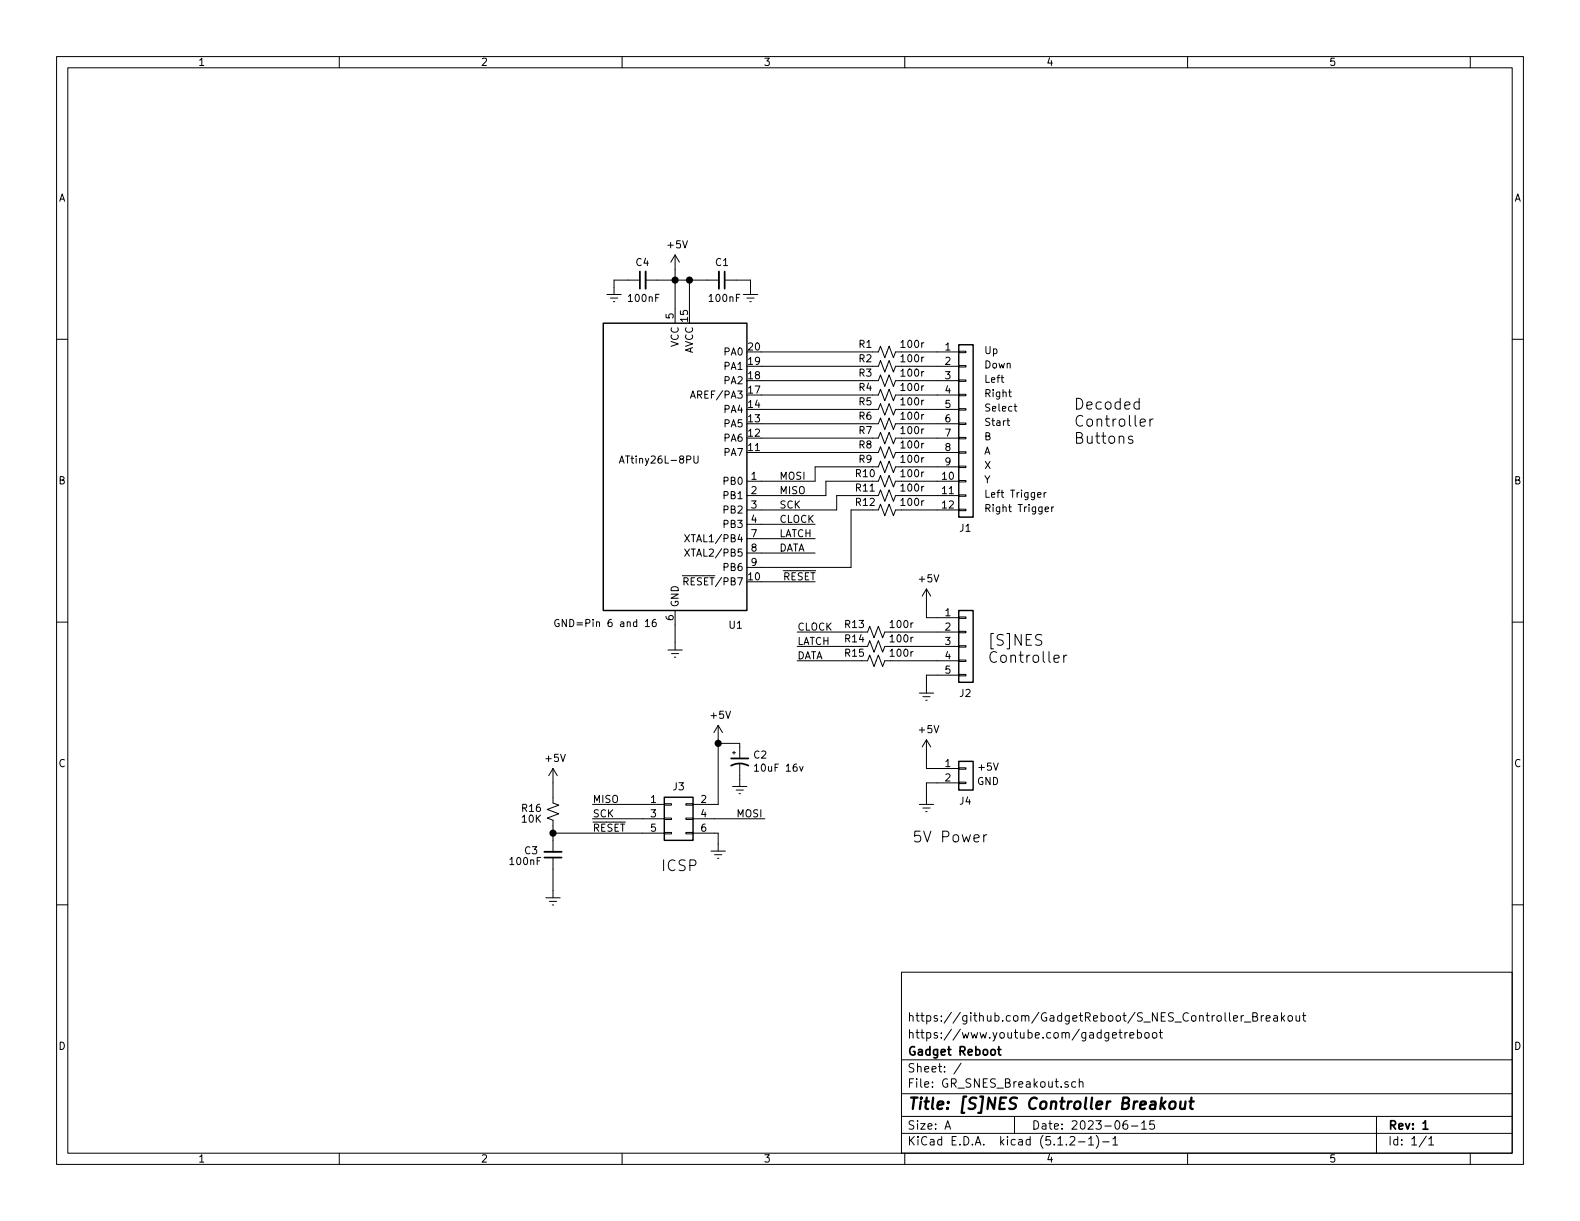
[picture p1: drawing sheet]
EESchema Schematic File Version 4
LIBS:GR_SNES_Breakout-cache
EELAYER 29 0
EELAYER END
$Descr A 11000 8500
encoding utf-8
Sheet 1 1
Title "[S]NES Controller Breakout"
Date "2023-06-15"
Rev "1"
Comp "Gadget Reboot"
Comment1 "https://www.youtube.com/gadgetreboot"
Comment2 "https://github.com/GadgetReboot/S_NES_Controller_Breakout"
Comment3 ""
Comment4 ""
$EndDescr
Text Notes 6875 4625 0    75   ~ 0
[S]NES \nController
$Comp
L MCU_Microchip_ATtiny:ATtiny26L-8PU U1
U 1 1
P 4700 3250
F 0 "U1" H 5175 2150 50  0000 R CNN
F 1 "ATtiny26L-8PU" H 4875 3300 50  0000 R CNN
F 2 "Package_DIP:DIP-20_W7.62mm" H 4700 3250 50  0001 C CIN
F 3 "http://ww1.microchip.com/downloads/en/DeviceDoc/doc1477.pdf" H 4700 3250 50  0001 C CNN
	1    4700 3250
	1    0    0    -1  
$EndComp
$Comp
L Connector_Generic:Conn_02x03_Odd_Even J3
U 1 1
P 4675 5700
F 0 "J3" H 4725 5925 50  0000 C CNN
F 1 "Conn_02x03_Odd_Even" H 4725 5926 50  0001 C CNN
F 2 "Connector_PinHeader_2.54mm:PinHeader_2x03_P2.54mm_Vertical" H 4675 5700 50  0001 C CNN
F 3 "~" H 4675 5700 50  0001 C CNN
	1    4675 5700
	1    0    0    -1  
$EndComp
$Comp
L power:+5V #PWR06
U 1 1
P 5000 5150
F 0 "#PWR06" H 5000 5000 50  0001 C CNN
F 1 "+5V" H 5015 5323 50  0000 C CNN
F 2 "" H 5000 5150 50  0001 C CNN
F 3 "" H 5000 5150 50  0001 C CNN
	1    5000 5150
	1    0    0    -1  
$EndComp
Wire Wire Line
	4475 5600 4125 5600
Wire Wire Line
	4475 5700 4125 5700
Wire Wire Line
	5325 5700 4975 5700
Text Label 4125 5600 0    50   ~ 0
MISO
Text Label 4125 5700 0    50   ~ 0
SCK
Text Label 4125 5800 0    50   ~ 0
~RESET
Text Label 5125 5700 0    50   ~ 0
MOSI
$Comp
L power:GNDREF #PWR08
U 1 1
P 5000 5875
F 0 "#PWR08" H 5000 5625 50  0001 C CNN
F 1 "GNDREF" H 5250 5600 50  0001 C CNN
F 2 "" H 5000 5875 50  0001 C CNN
F 3 "" H 5000 5875 50  0001 C CNN
	1    5000 5875
	-1   0    0    -1  
$EndComp
Wire Wire Line
	4975 5600 5000 5600
Wire Wire Line
	5000 5600 5000 5175
Wire Wire Line
	4975 5800 5000 5800
Wire Wire Line
	5000 5800 5000 5875
$Comp
L power:+5V #PWR01
U 1 1
P 4700 1875
F 0 "#PWR01" H 4700 1725 50  0001 C CNN
F 1 "+5V" H 4715 2048 50  0000 C CNN
F 2 "" H 4700 1875 50  0001 C CNN
F 3 "" H 4700 1875 50  0001 C CNN
	1    4700 1875
	1    0    0    -1  
$EndComp
$Comp
L power:GNDREF #PWR04
U 1 1
P 4700 4475
F 0 "#PWR04" H 4700 4225 50  0001 C CNN
F 1 "GNDREF" H 4950 4200 50  0001 C CNN
F 2 "" H 4700 4475 50  0001 C CNN
F 3 "" H 4700 4475 50  0001 C CNN
	1    4700 4475
	-1   0    0    -1  
$EndComp
Wire Wire Line
	4700 4475 4700 4350
Wire Wire Line
	4700 2150 4700 1950
Wire Wire Line
	4800 2150 4800 1950
Wire Wire Line
	4800 1950 4700 1950
Connection ~ 4700 1950
Wire Wire Line
	4700 1950 4700 1875
Wire Wire Line
	5300 4050 5675 4050
Text Label 5450 4050 0    50   ~ 0
~RESET
$Comp
L Device:C_Small C1
U 1 1
P 5025 1950
F 0 "C1" V 4900 1900 50  0000 L CNN
F 1 "100nF" V 5150 1850 50  0000 L CNN
F 2 "Capacitor_THT:C_Disc_D3.8mm_W2.6mm_P2.50mm" H 5025 1950 50  0001 C CNN
F 3 "~" H 5025 1950 50  0001 C CNN
	1    5025 1950
	0    1    1    0   
$EndComp
$Comp
L power:GNDREF #PWR02
U 1 1
P 5225 2000
F 0 "#PWR02" H 5225 1750 50  0001 C CNN
F 1 "GNDREF" H 5475 1725 50  0001 C CNN
F 2 "" H 5225 2000 50  0001 C CNN
F 3 "" H 5225 2000 50  0001 C CNN
	1    5225 2000
	-1   0    0    -1  
$EndComp
Wire Wire Line
	4925 1950 4800 1950
Connection ~ 4800 1950
Wire Wire Line
	5125 1950 5225 1950
Wire Wire Line
	5225 1950 5225 2000
$Comp
L Connector_Generic:Conn_01x12 J1
U 1 1
P 6725 2950
F 0 "J1" H 6675 2225 50  0000 L CNN
F 1 "Conn_01x12" H 6805 2851 50  0001 L CNN
F 2 "Connector_PinHeader_2.54mm:PinHeader_1x12_P2.54mm_Vertical" H 6725 2950 50  0001 C CNN
F 3 "~" H 6725 2950 50  0001 C CNN
	1    6725 2950
	1    0    0    -1  
$EndComp
Wire Wire Line
	5300 2450 6075 2450
Wire Wire Line
	5300 2550 6075 2550
Wire Wire Line
	5300 2650 6075 2650
Wire Wire Line
	5300 2750 6075 2750
Wire Wire Line
	5300 2850 6075 2850
Wire Wire Line
	5300 2950 6075 2950
Wire Wire Line
	5300 3050 6075 3050
Wire Wire Line
	5300 3150 6075 3150
Wire Wire Line
	5300 3350 5675 3350
Wire Wire Line
	5675 3350 5675 3250
Wire Wire Line
	5675 3250 6075 3250
Wire Wire Line
	5300 3450 5750 3450
Wire Wire Line
	5750 3450 5750 3350
Wire Wire Line
	5750 3350 6075 3350
Wire Wire Line
	5300 3550 5825 3550
Wire Wire Line
	5825 3550 5825 3450
Wire Wire Line
	5825 3450 6075 3450
Wire Wire Line
	5300 3950 5925 3950
Wire Wire Line
	5925 3950 5925 3550
Wire Wire Line
	5925 3550 6075 3550
Wire Wire Line
	5300 3650 5675 3650
Wire Wire Line
	5300 3750 5675 3750
Wire Wire Line
	5300 3850 5675 3850
Text Label 5425 3650 0    50   ~ 0
CLOCK
Text Label 5425 3750 0    50   ~ 0
LATCH
Text Label 5425 3850 0    50   ~ 0
DATA
$Comp
L Connector_Generic:Conn_01x05 J2
U 1 1
P 6725 4500
F 0 "J2" H 6675 4175 50  0000 L CNN
F 1 "Conn_01x05" H 6805 4451 50  0001 L CNN
F 2 "Connector_PinHeader_2.54mm:PinHeader_1x05_P2.54mm_Vertical" H 6725 4500 50  0001 C CNN
F 3 "~" H 6725 4500 50  0001 C CNN
	1    6725 4500
	1    0    0    -1  
$EndComp
Wire Wire Line
	5550 4400 6000 4400
Wire Wire Line
	5550 4500 6000 4500
Wire Wire Line
	5550 4600 6000 4600
Text Label 5550 4400 0    50   ~ 0
CLOCK
Text Label 5550 4500 0    50   ~ 0
LATCH
Text Label 5550 4600 0    50   ~ 0
DATA
$Comp
L power:+5V #PWR03
U 1 1
P 6450 4200
F 0 "#PWR03" H 6450 4050 50  0001 C CNN
F 1 "+5V" H 6465 4373 50  0000 C CNN
F 2 "" H 6450 4200 50  0001 C CNN
F 3 "" H 6450 4200 50  0001 C CNN
	1    6450 4200
	1    0    0    -1  
$EndComp
$Comp
L power:GNDREF #PWR05
U 1 1
P 6450 4775
F 0 "#PWR05" H 6450 4525 50  0001 C CNN
F 1 "GNDREF" H 6700 4500 50  0001 C CNN
F 2 "" H 6450 4775 50  0001 C CNN
F 3 "" H 6450 4775 50  0001 C CNN
	1    6450 4775
	-1   0    0    -1  
$EndComp
Wire Wire Line
	6525 4300 6450 4300
Wire Wire Line
	6450 4300 6450 4200
Wire Wire Line
	6525 4700 6450 4700
Wire Wire Line
	6450 4700 6450 4775
$Comp
L Device:R_Small_US R13
U 1 1
P 6100 4400
F 0 "R13" V 6150 4550 50  0000 C CNN
F 1 "100r" V 6150 4225 50  0000 C CNN
F 2 "Resistor_THT:R_Axial_DIN0309_L9.0mm_D3.2mm_P12.70mm_Horizontal" H 6100 4400 50  0001 C CNN
F 3 "~" H 6100 4400 50  0001 C CNN
	1    6100 4400
	0    -1   -1   0   
$EndComp
$Comp
L Device:R_Small_US R14
U 1 1
P 6100 4500
F 0 "R14" V 6150 4650 50  0000 C CNN
F 1 "100r" V 6150 4325 50  0000 C CNN
F 2 "Resistor_THT:R_Axial_DIN0309_L9.0mm_D3.2mm_P12.70mm_Horizontal" H 6100 4500 50  0001 C CNN
F 3 "~" H 6100 4500 50  0001 C CNN
	1    6100 4500
	0    -1   -1   0   
$EndComp
$Comp
L Device:R_Small_US R15
U 1 1
P 6100 4600
F 0 "R15" V 6150 4750 50  0000 C CNN
F 1 "100r" V 6150 4425 50  0000 C CNN
F 2 "Resistor_THT:R_Axial_DIN0309_L9.0mm_D3.2mm_P12.70mm_Horizontal" H 6100 4600 50  0001 C CNN
F 3 "~" H 6100 4600 50  0001 C CNN
	1    6100 4600
	0    -1   -1   0   
$EndComp
Wire Wire Line
	6200 4400 6525 4400
Wire Wire Line
	6200 4500 6525 4500
Wire Wire Line
	6200 4600 6525 4600
Text Label 5425 3450 0    50   ~ 0
MISO
Text Label 5425 3350 0    50   ~ 0
MOSI
Text Label 5425 3550 0    50   ~ 0
SCK
$Comp
L Device:R_Small_US R12
U 1 1
P 6175 3550
F 0 "R12" V 6225 3700 50  0000 C CNN
F 1 "100r" V 6225 3375 50  0000 C CNN
F 2 "Resistor_THT:R_Axial_DIN0309_L9.0mm_D3.2mm_P12.70mm_Horizontal" H 6175 3550 50  0001 C CNN
F 3 "~" H 6175 3550 50  0001 C CNN
	1    6175 3550
	0    -1   -1   0   
$EndComp
Wire Wire Line
	6275 3550 6525 3550
$Comp
L Device:R_Small_US R11
U 1 1
P 6175 3450
F 0 "R11" V 6225 3600 50  0000 C CNN
F 1 "100r" V 6225 3275 50  0000 C CNN
F 2 "Resistor_THT:R_Axial_DIN0309_L9.0mm_D3.2mm_P12.70mm_Horizontal" H 6175 3450 50  0001 C CNN
F 3 "~" H 6175 3450 50  0001 C CNN
	1    6175 3450
	0    -1   -1   0   
$EndComp
Wire Wire Line
	6275 3450 6525 3450
$Comp
L Device:R_Small_US R10
U 1 1
P 6175 3350
F 0 "R10" V 6225 3500 50  0000 C CNN
F 1 "100r" V 6225 3175 50  0000 C CNN
F 2 "Resistor_THT:R_Axial_DIN0309_L9.0mm_D3.2mm_P12.70mm_Horizontal" H 6175 3350 50  0001 C CNN
F 3 "~" H 6175 3350 50  0001 C CNN
	1    6175 3350
	0    -1   -1   0   
$EndComp
$Comp
L Device:R_Small_US R9
U 1 1
P 6175 3250
F 0 "R9" V 6225 3400 50  0000 C CNN
F 1 "100r" V 6225 3075 50  0000 C CNN
F 2 "Resistor_THT:R_Axial_DIN0309_L9.0mm_D3.2mm_P12.70mm_Horizontal" H 6175 3250 50  0001 C CNN
F 3 "~" H 6175 3250 50  0001 C CNN
	1    6175 3250
	0    -1   -1   0   
$EndComp
Wire Wire Line
	6275 3350 6525 3350
Wire Wire Line
	6275 3250 6525 3250
$Comp
L Device:R_Small_US R8
U 1 1
P 6175 3150
F 0 "R8" V 6225 3300 50  0000 C CNN
F 1 "100r" V 6225 2975 50  0000 C CNN
F 2 "Resistor_THT:R_Axial_DIN0309_L9.0mm_D3.2mm_P12.70mm_Horizontal" H 6175 3150 50  0001 C CNN
F 3 "~" H 6175 3150 50  0001 C CNN
	1    6175 3150
	0    -1   -1   0   
$EndComp
$Comp
L Device:R_Small_US R7
U 1 1
P 6175 3050
F 0 "R7" V 6225 3200 50  0000 C CNN
F 1 "100r" V 6225 2875 50  0000 C CNN
F 2 "Resistor_THT:R_Axial_DIN0309_L9.0mm_D3.2mm_P12.70mm_Horizontal" H 6175 3050 50  0001 C CNN
F 3 "~" H 6175 3050 50  0001 C CNN
	1    6175 3050
	0    -1   -1   0   
$EndComp
$Comp
L Device:R_Small_US R6
U 1 1
P 6175 2950
F 0 "R6" V 6225 3100 50  0000 C CNN
F 1 "100r" V 6225 2775 50  0000 C CNN
F 2 "Resistor_THT:R_Axial_DIN0309_L9.0mm_D3.2mm_P12.70mm_Horizontal" H 6175 2950 50  0001 C CNN
F 3 "~" H 6175 2950 50  0001 C CNN
	1    6175 2950
	0    -1   -1   0   
$EndComp
$Comp
L Device:R_Small_US R5
U 1 1
P 6175 2850
F 0 "R5" V 6225 3000 50  0000 C CNN
F 1 "100r" V 6225 2675 50  0000 C CNN
F 2 "Resistor_THT:R_Axial_DIN0309_L9.0mm_D3.2mm_P12.70mm_Horizontal" H 6175 2850 50  0001 C CNN
F 3 "~" H 6175 2850 50  0001 C CNN
	1    6175 2850
	0    -1   -1   0   
$EndComp
Wire Wire Line
	6275 3150 6525 3150
Wire Wire Line
	6275 3050 6525 3050
Wire Wire Line
	6275 2950 6525 2950
Wire Wire Line
	6275 2850 6525 2850
$Comp
L Device:R_Small_US R4
U 1 1
P 6175 2750
F 0 "R4" V 6225 2900 50  0000 C CNN
F 1 "100r" V 6225 2575 50  0000 C CNN
F 2 "Resistor_THT:R_Axial_DIN0309_L9.0mm_D3.2mm_P12.70mm_Horizontal" H 6175 2750 50  0001 C CNN
F 3 "~" H 6175 2750 50  0001 C CNN
	1    6175 2750
	0    -1   -1   0   
$EndComp
$Comp
L Device:R_Small_US R3
U 1 1
P 6175 2650
F 0 "R3" V 6225 2800 50  0000 C CNN
F 1 "100r" V 6225 2475 50  0000 C CNN
F 2 "Resistor_THT:R_Axial_DIN0309_L9.0mm_D3.2mm_P12.70mm_Horizontal" H 6175 2650 50  0001 C CNN
F 3 "~" H 6175 2650 50  0001 C CNN
	1    6175 2650
	0    -1   -1   0   
$EndComp
$Comp
L Device:R_Small_US R2
U 1 1
P 6175 2550
F 0 "R2" V 6225 2700 50  0000 C CNN
F 1 "100r" V 6225 2375 50  0000 C CNN
F 2 "Resistor_THT:R_Axial_DIN0309_L9.0mm_D3.2mm_P12.70mm_Horizontal" H 6175 2550 50  0001 C CNN
F 3 "~" H 6175 2550 50  0001 C CNN
	1    6175 2550
	0    -1   -1   0   
$EndComp
$Comp
L Device:R_Small_US R1
U 1 1
P 6175 2450
F 0 "R1" V 6225 2600 50  0000 C CNN
F 1 "100r" V 6225 2275 50  0000 C CNN
F 2 "Resistor_THT:R_Axial_DIN0309_L9.0mm_D3.2mm_P12.70mm_Horizontal" H 6175 2450 50  0001 C CNN
F 3 "~" H 6175 2450 50  0001 C CNN
	1    6175 2450
	0    -1   -1   0   
$EndComp
Wire Wire Line
	6275 2750 6525 2750
Wire Wire Line
	6275 2650 6525 2650
Wire Wire Line
	6275 2550 6525 2550
Wire Wire Line
	6275 2450 6525 2450
$Comp
L Device:CP1_Small C2
U 1 1
P 5150 5300
F 0 "C2" H 5241 5346 50  0000 L CNN
F 1 "10uF 16v" H 5241 5255 50  0000 L CNN
F 2 "Capacitor_THT:CP_Radial_D5.0mm_P2.50mm" H 5150 5300 50  0001 C CNN
F 3 "~" H 5150 5300 50  0001 C CNN
	1    5150 5300
	1    0    0    -1  
$EndComp
$Comp
L power:GNDREF #PWR07
U 1 1
P 5150 5425
F 0 "#PWR07" H 5150 5175 50  0001 C CNN
F 1 "GNDREF" H 5400 5150 50  0001 C CNN
F 2 "" H 5150 5425 50  0001 C CNN
F 3 "" H 5150 5425 50  0001 C CNN
	1    5150 5425
	-1   0    0    -1  
$EndComp
Wire Wire Line
	5150 5400 5150 5425
Wire Wire Line
	5150 5200 5150 5175
Wire Wire Line
	5150 5175 5000 5175
Connection ~ 5000 5175
Wire Wire Line
	5000 5175 5000 5150
Text Notes 3850 4375 0    50   ~ 0
GND=Pin 6 and 16
Text Notes 4600 6075 0    75   ~ 0
ICSP
Text Notes 6850 2475 0    50   ~ 0
Up
Text Notes 6850 2575 0    50   ~ 0
Down\n
Text Notes 6850 2675 0    50   ~ 0
Left
Text Notes 6850 2775 0    50   ~ 0
Right
Text Notes 6850 2875 0    50   ~ 0
Select
Text Notes 6850 2975 0    50   ~ 0
Start
Text Notes 6850 3075 0    50   ~ 0
B
Text Notes 6850 3175 0    50   ~ 0
A
Text Notes 6850 3275 0    50   ~ 0
X
Text Notes 6850 3375 0    50   ~ 0
Y
Text Notes 6850 3475 0    50   ~ 0
Left Trigger
Text Notes 6850 3575 0    50   ~ 0
Right Trigger
Text Notes 7475 3100 0    75   ~ 0
Decoded\nController\nButtons
$Comp
L Device:C_Small C3
U 1 1
P 3850 5950
F 0 "C3" H 3950 5925 50  0000 L CNN
F 1 "100nF" H 3925 6000 50  0000 L CNN
F 2 "Capacitor_THT:C_Disc_D3.8mm_W2.6mm_P2.50mm" H 3850 5950 50  0001 C CNN
F 3 "~" H 3850 5950 50  0001 C CNN
	1    3850 5950
	-1   0    0    1   
$EndComp
$Comp
L power:GNDREF #PWR010
U 1 1
P 3850 6200
F 0 "#PWR010" H 3850 5950 50  0001 C CNN
F 1 "GNDREF" H 4100 5925 50  0001 C CNN
F 2 "" H 3850 6200 50  0001 C CNN
F 3 "" H 3850 6200 50  0001 C CNN
	1    3850 6200
	-1   0    0    -1  
$EndComp
$Comp
L Device:R_Small_US R16
U 1 1
P 3850 5650
F 0 "R16" H 3700 5675 50  0000 C CNN
F 1 "10K" H 3700 5600 50  0000 C CNN
F 2 "Resistor_THT:R_Axial_DIN0309_L9.0mm_D3.2mm_P12.70mm_Horizontal" H 3850 5650 50  0001 C CNN
F 3 "~" H 3850 5650 50  0001 C CNN
	1    3850 5650
	1    0    0    -1  
$EndComp
$Comp
L power:+5V #PWR09
U 1 1
P 3850 5450
F 0 "#PWR09" H 3850 5300 50  0001 C CNN
F 1 "+5V" H 3865 5623 50  0000 C CNN
F 2 "" H 3850 5450 50  0001 C CNN
F 3 "" H 3850 5450 50  0001 C CNN
	1    3850 5450
	1    0    0    -1  
$EndComp
Wire Wire Line
	3850 5450 3850 5550
Wire Wire Line
	3850 5750 3850 5800
Wire Wire Line
	3850 6050 3850 6200
Wire Wire Line
	3850 5800 4475 5800
Connection ~ 3850 5800
Wire Wire Line
	3850 5800 3850 5850
$Comp
L Device:C_Small C4
U 1 1
P 4475 1950
F 0 "C4" V 4350 1900 50  0000 L CNN
F 1 "100nF" V 4600 1825 50  0000 L CNN
F 2 "Capacitor_THT:C_Disc_D3.8mm_W2.6mm_P2.50mm" H 4475 1950 50  0001 C CNN
F 3 "~" H 4475 1950 50  0001 C CNN
	1    4475 1950
	0    -1   1    0   
$EndComp
$Comp
L power:GNDREF #PWR011
U 1 1
P 4275 2000
F 0 "#PWR011" H 4275 1750 50  0001 C CNN
F 1 "GNDREF" H 4525 1725 50  0001 C CNN
F 2 "" H 4275 2000 50  0001 C CNN
F 3 "" H 4275 2000 50  0001 C CNN
	1    4275 2000
	1    0    0    -1  
$EndComp
Wire Wire Line
	4575 1950 4700 1950
Wire Wire Line
	4375 1950 4275 1950
Wire Wire Line
	4275 1950 4275 2000
$Comp
L Connector_Generic:Conn_01x02 J4
U 1 1
P 6725 5350
F 0 "J4" H 6675 5125 50  0000 L CNN
F 1 "Conn_01x02" H 6805 5251 50  0001 L CNN
F 2 "Connector_PinHeader_2.54mm:PinHeader_1x02_P2.54mm_Vertical" H 6725 5350 50  0001 C CNN
F 3 "~" H 6725 5350 50  0001 C CNN
	1    6725 5350
	1    0    0    -1  
$EndComp
$Comp
L power:+5V #PWR012
U 1 1
P 6450 5250
F 0 "#PWR012" H 6450 5100 50  0001 C CNN
F 1 "+5V" H 6465 5423 50  0000 C CNN
F 2 "" H 6450 5250 50  0001 C CNN
F 3 "" H 6450 5250 50  0001 C CNN
	1    6450 5250
	1    0    0    -1  
$EndComp
$Comp
L power:GNDREF #PWR013
U 1 1
P 6450 5550
F 0 "#PWR013" H 6450 5300 50  0001 C CNN
F 1 "GNDREF" H 6700 5275 50  0001 C CNN
F 2 "" H 6450 5550 50  0001 C CNN
F 3 "" H 6450 5550 50  0001 C CNN
	1    6450 5550
	-1   0    0    -1  
$EndComp
Wire Wire Line
	6450 5250 6450 5350
Wire Wire Line
	6450 5350 6525 5350
Wire Wire Line
	6525 5450 6450 5450
Wire Wire Line
	6450 5450 6450 5550
Text Notes 6350 5875 0    75   ~ 0
5V Power
Text Notes 6800 5375 0    50   ~ 0
+5V
Text Notes 6800 5475 0    50   ~ 0
GND
$EndSCHEMATC
